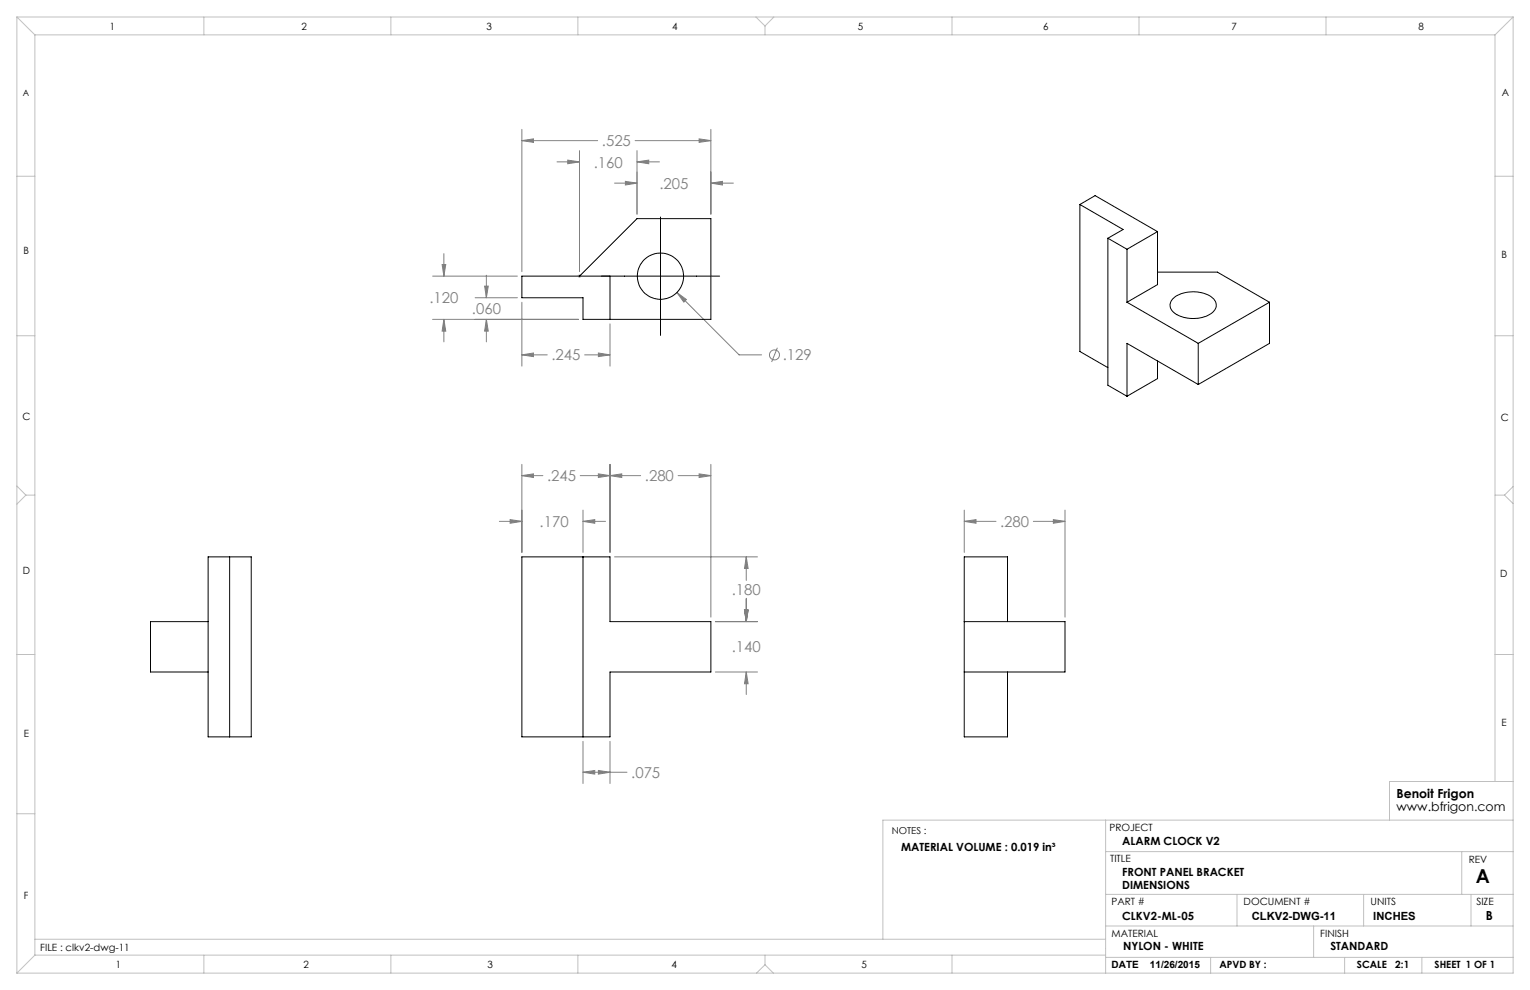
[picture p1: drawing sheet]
<svg xmlns="http://www.w3.org/2000/svg" width="432mm" height="279mm" viewBox="0 0 432 279" stroke-linecap="round" stroke-linejoin="round" font-family="sans-serif">
<g fill="none" stroke="#808080" stroke-width=".28">
<path d="M147.3 39.7l3.3-.5v1zM147.3 36.5v40.2M147.3 39.7h21.4M179.2 39.7h21.4M197.3 39.2l3.3 .5-3.3 .5zM200.6 36.5v23.9M157.2 45.7h6.3M160.2 45.2l3.3 .5-3.3 .5zM163.5 42.5v34.2M173.4 51.7h6.4M176.5 51.2l3.3 .5-3.3 .5zM179.8 45.7l3.3-.5v1z"/>
<path d="M179.8 42.5v17.9M179.8 45.7h6.3M200.6 51.7l3.3-.5v1zM200.6 51.7h6.4M122.1 77.9h23.9M124.8 74.6h1l-.5 3.3zM125.3 71.6v6.3M137.3 77.7v6.3M122.1 90.1h41.2M125.3 90.1l.5 3.4h-1zM125.3 90.1v6.4M134.1 84h11.9"/>
<path d="M136.8 80.8h1l-.5 3.2zM137.3 90.1l.5 3.4h-1zM137.3 90.1v6.4M147.3 85.3v18M168.9 99.6l3.3 .6-3.3 .4zM172.2 91.4v11.9M191 82.5l2.7 2-.7 .8zM191 82.5l17.6 17.7h6.3M219.4 98.1l-1.6 4.1M147.3 100.2l3.3-.6v1zM147.3 100.2h7.1M165 100.2h7.2"/>
<path d="M147.3 134.2l3.3-.5v1.1zM147.3 131.1v24.8M147.3 134.2h5.9M163.8 134.2h17M168.9 133.7l3.3 .5-3.3 .6zM172.2 134.2l3.3-.5v1.1zM172.2 131.1v24.8M191.4 134.2h9.2M197.3 133.7l3.3 .5-3.3 .6zM200.6 131.1v43.1M140.9 147.1h6.4M144 146.6l3.3 .5-3.3 .6z"/>
<path d="M164.5 147.1l3.4-.5v1.1zM164.5 144v11.9M164.5 147.1h6.4M173.4 157.2h40.4M210.6 157.2l.5 3.2h-1zM210.6 157.2v6.6M272.1 147.1l3.3-.5v1.1zM272.1 147.1h9M272.1 144v11.9M291.6 147.1h9M297.3 146.6l3.3 .5-3.3 .6zM300.6 144v30.2"/>
<path d="M201.9 175.4h11.9M210.1 172.2h1l-.5 3.2zM210.6 168.8v6.6M201.9 189.7h11.9M210.6 189.7l.5 3.3h-1zM210.6 189.7v6.3M164.5 217.9l3.4-.4v1zM164.5 209.2v11.9M164.5 217.9h12.5M168.9 217.5l3.3 .4-3.3 .6zM172.2 209.2v11.9"/>
<circle cx="218.6" cy="100.2" r="1.41"/>
</g>
<g fill="none" stroke="#c0c0c0" stroke-width=".28">
<path d="M4.8 4.8l5 5M4.8 4.8h422.2M4.8 4.8v269.8M9.8 9.8h412.1M9.8 9.8v259.8M57.5 4.8v5M110.3 4.8v5M163.1 4.8v5M213.3 4.8l2.6 2.5M215.9 7.3v2.5M218.4 4.8l-2.5 2.5M268.7 4.8v5"/>
<path d="M321.5 4.8v5M374.2 4.8v5M421.9 9.8v210.8M427 4.8l-5.1 5M427 4.8v269.8h-422.2M4.8 49.7h5M421.9 49.7h5.1M163.1 77.9h.9M163.2 77.6l.7 .7M163.5 77.4v1.1M163.9 77.6l-.7 .7M4.8 94.8h5"/>
<path d="M421.9 94.8h5.1M4.8 137.2l2.5 2.5M7.3 139.7l-2.5 2.6M7.3 139.7h2.5M421.9 139.7h2.7M424.6 139.7l2.4 2.4M427 137.3l-2.4 2.4M4.8 184.7h5M421.9 184.7h5.1M4.8 229.7h5M312 231.5v43.1M427 231.5h-177.8v33.6"/>
<path d="M427 220.6h-34.9v10.9M312 240.3h115M312 252.4h115M349.1 252.4v8.9M384.8 252.4v8.9M412.5 240.3v12.1M415.1 252.4v8.9M9.8 265.1h302.2M9.8 269.6l-5 5M9.8 269.6h302.2M57.5 269.6v5M110.3 269.6v5"/>
<path d="M163.1 269.6v5M215.9 272.3l-2.4 2.3M215.9 272.3l2.4 2.3M215.9 269.6v2.7M268.7 269.6v5M312 270.2h115M312 261.3h115M341.7 270.2v4.4M370.7 261.3v8.9M379.5 270.2v4.4M401.3 270.2v4.4"/>
</g>
<path d="M169.7 77.9h33.4M186.4 61.2v33.5" fill="none" stroke="#000" stroke-width=".28"/>
<g fill="#808080">
<path d="M160.2 45.2l3.3 .5-3.3 .5zM179.8 45.7l3.3-.5v1z"/>
<path d="M210.6 157.2l.5 3.2h-1zM210.1 172.2h1l-.5 3.2zM210.6 189.7l.5 3.3h-1zM210.1 172.2h1l-.5 3.2zM168.9 133.7l3.3 .5-3.3 .6zM147.3 134.2l3.3-.5v1.1zM172.2 134.2l3.3-.5v1.1zM197.3 133.7l3.3 .5-3.3 .6zM164.5 147.1l3.4-.5v1.1zM144 146.6l3.3 .5-3.3 .6zM168.9 217.5l3.3 .4-3.3 .6zM164.5 217.9l3.4-.4v1zM136.8 80.8h1l-.5 3.2zM137.3 90.1l.5 3.4h-1zM124.8 74.6h1l-.5 3.3zM125.3 90.1l.5 3.4h-1zM147.3 100.2l3.3-.6v1zM168.9 99.6l3.3 .6-3.3 .4zM197.3 39.2l3.3 .5-3.3 .5zM147.3 39.7l3.3-.5v1zM176.5 51.2l3.3 .5-3.3 .5zM200.6 51.7l3.3-.5v1zM191 82.5l2 2.8 .7-.8zM272.1 147.1l3.3-.5v1.1zM297.3 146.6l3.3 .5-3.3 .6z"/>
</g>
<g fill="none" stroke="#000" stroke-width=".28">
<path d="M304.8 57.7l4.3-2.5 17.6 10.2M304.8 57.7l12.2 7.1-4.3 2.4M304.8 57.7v41.5l7.9 4.6M163.5 77.9l16.3-16.2h20.8v28.4h-36.1v-6.1h-17.2v-6.1h24.9v12.2M312.7 67.2l5.4 3.1M312.7 67.2v41.5l5.4 3.1M318.1 70.3v15M326.7 65.4v14.9l-8.6 5M326.7 76.8h16.9l14.7 8.5M326.7 65.4l-8.6 4.9M318.1 85.3l20.1 11.6M331 84.3a9.3 9.3 0 0 1 11.6 .1 2.73 2.73 0 0 1-1.4 4.4 9.6 9.6 0 0 1-10.2-.8 2.5 2.5 0 0 1 0-3.7z"/>
<path d="M338.2 96.9v11.6M358.3 85.3l-20.1 11.6M358.3 85.3v11.6l-20.1 11.6M326.7 101.9v5l-8.6 4.9M338.2 108.5l-20.1-11.6v14.9M58.7 157.2h12.2v50.8h-12.2zM64.8 157.2v50.8M147.3 157.2h24.9v18.2h28.4v14.3h-28.4v18.3h-24.9zM164.5 157.2v50.8M58.7 175.4h-16.2v14.3h16.2M272.1 175.4h28.5v14.3h-28.5M284.3 175.4v-18.2h-12.2v50.8h12.2v-18.3"/>
<circle cx="186.4" cy="78" r="6.5"/>
</g>
<text font-size="5.4" x="416.5" y="249.1">A</text>
<g font-size="4.2" fill="#808080">
<text x="169.9" y="41.3">.525</text>
<text x="167.6" y="47.3">.160</text>
<text x="186.1" y="53.3">.205</text>
<text x="121.2" y="85.6">.120</text>
<text x="133.2" y="88.7">.060</text>
<text x="155.6" y="101.7">.245</text>
<text x="220.9" y="101.7">.129</text>
<text x="154.4" y="135.8">.245</text>
<text x="182" y="135.8">.280</text>
<text x="152.3" y="148.7">.170</text>
<text x="282.3" y="148.7">.280</text>
<text x="206.5" y="167.9">.180</text>
<text x="206.5" y="184.1">.140</text>
<text x="178.1" y="219.5">.075</text>
</g>
<g font-size="3.5">
<text x="394.1" y="225.3">Benoit Frigon</text>
<text x="394.1" y="228.8">www.bfrigon.com</text>
<text x="419.3" y="259.7">B</text>
</g>
<g font-size="3.2">
<text x="316.7" y="238.4">ALARM CLOCK V2</text>
<text x="254.3" y="240.1">MATERIAL VOLUME : 0.019 in³</text>
<text x="316.7" y="250.8">DIMENSIONS</text>
<text x="316.7" y="247.3">FRONT PANEL BRACKET</text>
<text x="316.7" y="259.7">CLKV2-ML-05</text>
<text x="353.3" y="259.7">CLKV2-DWG-11</text>
<text x="387.6" y="259.7">INCHES</text>
<text x="317" y="268.2">NYLON - WHITE</text>
<text x="375.5" y="268.2">STANDARD</text>
</g>
<g font-size="2.8">
<text x="31" y="8.5">1</text>
<text x="85.1" y="8.5">2</text>
<text x="137.3" y="8.5">3</text>
<text x="189.7" y="8.5">4</text>
<text x="242.1" y="8.5">5</text>
<text x="294.4" y="8.5">6</text>
<text x="347.6" y="8.5">7</text>
<text x="400.3" y="8.5">8</text>
<text x="423.8" y="27.2">A</text>
<text x="6.7" y="71.8">B</text>
<text x="423.8" y="72.8">B</text>
<text x="6.4" y="118.6">C</text>
<text x="423.5" y="118.9">C</text>
<text x="6.5" y="162.1">D</text>
<text x="423.4" y="163">D</text>
<text x="6.7" y="207.9">E</text>
<text x="423.7" y="204.9">E</text>
<text x="313.1" y="234.6">PROJECT</text>
<text x="313.3" y="243.2">TITLE</text>
<text x="414.5" y="243.6">REV</text>
<text x="6.7" y="253.8">F</text>
<text x="313.7" y="255.3">PART #</text>
<text x="351" y="255.3">DOCUMENT #</text>
<text x="386.8" y="255.3">UNITS</text>
<text x="416.7" y="255.3">SIZE</text>
<text x="11.4" y="268.4">FILE : clkv2-dwg-11</text>
<text x="313.7" y="264.6">MATERIAL</text>
<text x="372.6" y="264.5">FINISH</text>
<text x="32.7" y="273.3">1</text>
<text x="85.7" y="273.3">2</text>
<text x="137.6" y="273.3">3</text>
<text x="189.6" y="273.3">4</text>
<text x="243.2" y="273.2">5</text>
<text x="313.7" y="273.3">DATE</text>
<text x="324.5" y="273.3">11/26/2015</text>
<text x="344.1" y="273.1">APVD BY :</text>
<text x="383" y="273.1">SCALE</text>
<text x="393.8" y="273.1">2:1</text>
<text x="404.9" y="273.1">SHEET 1 OF 1</text>
</g>
<text font-size="2.7" x="251.7" y="235.2">NOTES :</text>
<text font-size="2.5" x="6.4" y="27">A</text>
</svg>
